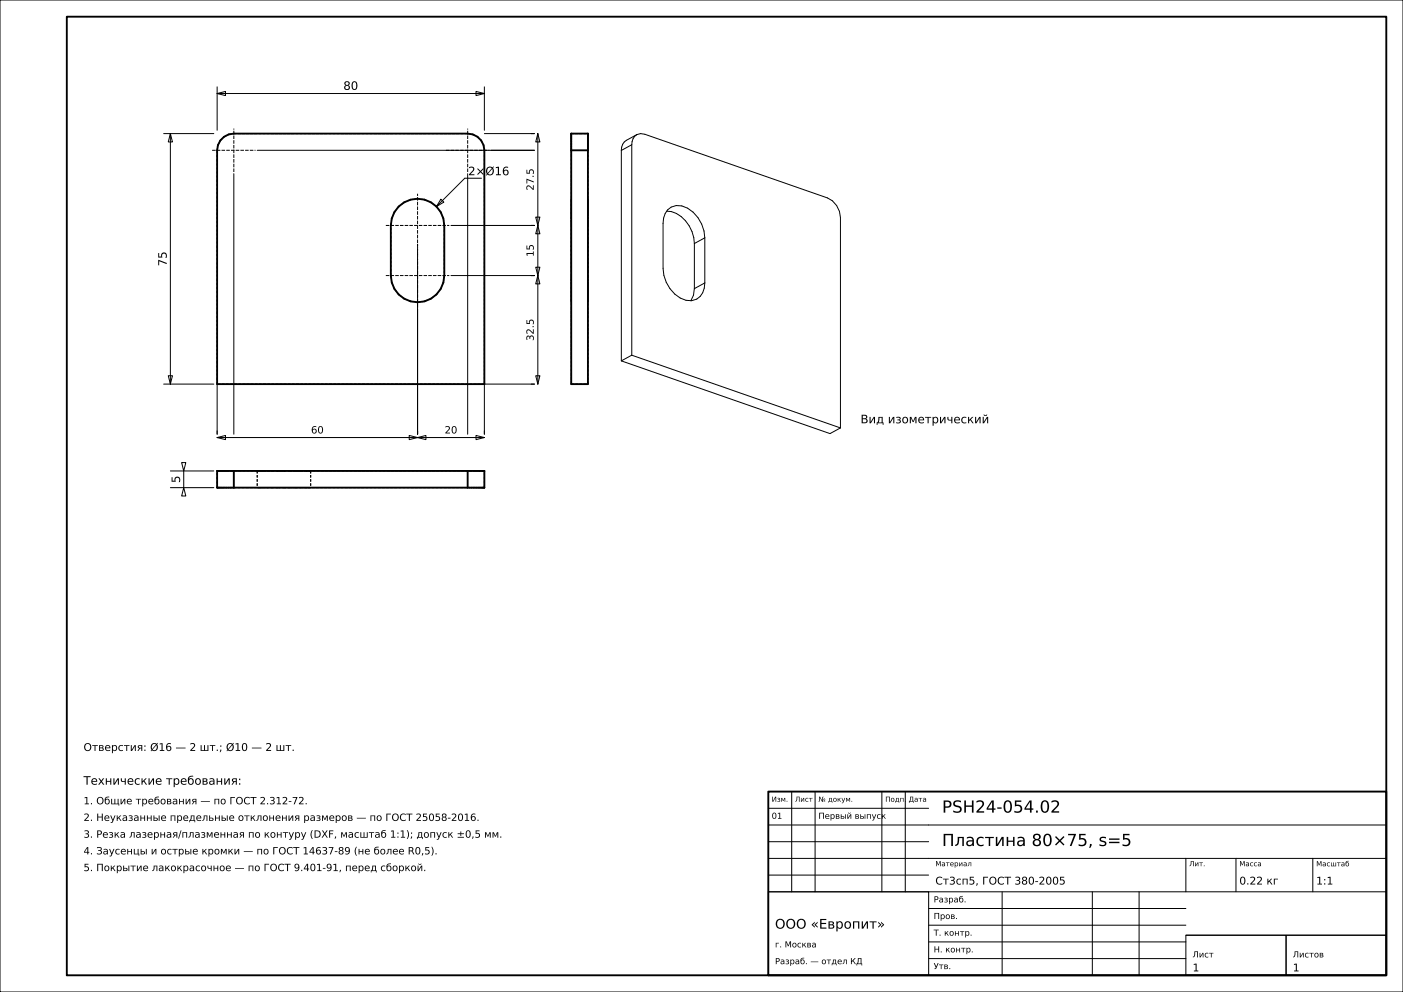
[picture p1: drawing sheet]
<svg xmlns="http://www.w3.org/2000/svg" width="420mm" height="297mm" viewBox="0 0 420 297" stroke-linecap="round" stroke-linejoin="round" font-family="sans-serif">
<g fill="none" stroke="#000" stroke-width=".3">
<path d="M0 0h420v297h-420zM49 40h15M51 40l.6 2.5h-1.2zM51 40v75M65 28l2.5-.6v1.2zM65 26v13M65 28h80M142.5 27.4l2.5 .6-2.5 .6zM145 26v13M145 40h15M161 40l.6 2.5h-1.2zM161 40v75"/>
<path d="M70 52v78M77 45h83M132 59.6l.9 .9-2.2 1.3zM140 52v78M144.1 53.4h-5l-8.4 8.4M186 45v63M189.1 43.3v63M189.1 43.3l-3.1 1.7M190.6 40.3l-3.1 1.7a3.3 3.3 0 0 0-1.5 3M190.6 40.3l1.2-.3 1.2 .2 54.7 19.1a6.5 6.5 0 0 1 3.9 5.8v63M190.6 40.3a3.3 3.3 0 0 0-1.5 3M125 77.5v52.5"/>
<path d="M135 67.5h25M160.4 65h1.2l-.6 2.5zM161 67.5l.6 2.5h-1.2zM199.5 63.2a9.1 9.1 0 0 1 8.2 7.9l.2 1.8M207.9 72.9v13.5M211 71.2a10.2 10.2 0 0 0-6.9-9.6 4.6 4.6 0 0 0-5.6 5.3v13.5a10.2 10.2 0 0 0 6.9 9.5 4.6 4.6 0 0 0 5.6-5.2M211 71.2v13.5M211 71.2l-3.1 1.7M135 82.5h25M160.4 80h1.2l-.6 2.5zM161 82.5l.6 2.5h-1.2zM207.9 86.4l-.3 2-.8 1.6"/>
<path d="M211 84.7l-3.1 1.7M49 115h15M50.4 112.5h1.2l-.6 2.5zM65 115v15M160 115h-15v15M160.4 112.5h1.2l-.6 2.5zM186 108l62.5 21.8 3.1-1.7M189.1 106.3l-3.1 1.7M189.1 106.3l62.5 21.8M54.4 138.5h1.2l-.6 2.5zM65 131l2.5-.6v1.2zM65 131h80"/>
<path d="M122.5 130.4l2.5 .6-2.5 .6zM125 131l2.5-.6v1.2zM142.5 130.4l2.5 .6-2.5 .6zM51 146h13M51 141h13M55 146l.6 2.5h-1.2zM55 141v5M237 237v30M244 237v30M264 237v30M271 237v30M230 257h185"/>
<path d="M230 252h48M230 247h185M230 242h48M355 257v10M370 257v10M393 257v10M230 267h48v25h-48zM230 267h185M230 262h48M278 277h77M278 272h77M300 267v25"/>
<path d="M327 267v25M341 267v25M278 287h77M278 282h77M355 280h30v12h-30zM355 280h60M385 280h30v12h-30z"/>
</g>
<path d="M20 5h395v287h-395zM171 40h5v75h-5zM67.1 41l1.4-.8 1.5-.2h70a5 5 0 0 1 5 5v70h-80v-70l.2-1.5 .8-1.4zM171 45h5M119.3 61.8a8 8 0 0 1 8.8-1.7 8 8 0 0 1 4.9 7.4v15a8 8 0 0 1-8 8 8 8 0 0 1-8-8v-15l.3-2.1 .8-1.9zM65 141h80v5h-80zM70 141v5M140 141v5M230 237h185v55h-185z" fill="none" stroke="#000" stroke-width=".56"/>
<g fill="none" stroke="#000" stroke-width=".3" stroke-dasharray=".7 .5" stroke-linecap="butt">
<path d="M70 40h70M140 40l1.5 .2M171 40h5M65 45l.2-1.5M65.2 43.5l.8-1.4M66 42.1l1.1-1.1M67.1 41l1.4-.8M68.5 40.2l1.5-.2M122.9 59.8l2.1-.3M125 59.5l2.1 .3M127.1 59.8l1.9 .8M141.5 40.2l1.4 .8"/>
<path d="M142.9 41l1.1 1.1M144 42.1l.8 1.4M144.8 43.5l.2 1.5M145 45v70M171 59.9v-.2M171 59.7v-.1M171 59.6v-.1M171 59.5v.1M171 59.6v.1M171 59.7v.2M171 59.9v.4M171 45v70"/>
<path d="M171 40v.1M171 40.1v.2M171 40.3v.2M171 40.5v.3M171 40.8v.3M171 41.1v.4M171 41.5v.4M171 41.9v.4M171 42.3v.5M171 42.8v.5M171 43.3v.6M171 43.9v.5"/>
<path d="M171 44.4v.6M176 59.9v-.2M176 59.7v-.1M176 59.6v-.1M176 59.5v.1M176 59.6v.1M176 59.7v.2M176 59.9v.4M176 45v-.6M176 44.4v-.5M176 43.9v-.6M176 43.3v-.5"/>
<path d="M176 42.8v-.5M176 42.3v-.4M176 41.9v-.4M176 41.5v-.4M176 41.1v-.3M176 40.8v-.3M176 40.5v-.2M176 40.3v-.2M176 40.1v-.1M117 67.5l.3-2.1M117.3 65.4l.8-1.9M118.1 63.5l1.2-1.7"/>
<path d="M119.3 61.8l1.7-1.2M121 60.6l1.9-.8M129 60.6l1.7 1.2M130.7 61.8l1.2 1.7M131.9 63.5l.8 1.9M132.7 65.4l.3 2.1M133 67.5v15M171 67.5v-.9M171 66.6v-.9M171 65.7v-.8M171 64.9v-.9M171 64v-.8"/>
<path d="M171 63.2v-.7M171 62.5v-.7M171 61.8v-.6M171 61.2v-.5M171 60.7v-.4M171 60.3v-.4M171 60.3v.4M171 60.7v.5M171 61.2v.6M171 61.8v.7M171 62.5v.7M171 63.2v.8"/>
<path d="M171 64v.9M171 64.9v.8M171 65.7v.9M171 66.6v.9M171 67.5v15M176 67.5v-.9M176 66.6v-.9M176 65.7v-.8M176 64.9v-.9M176 64v-.8M176 63.2v-.7M176 62.5v-.7"/>
<path d="M176 61.8v-.6M176 61.2v-.5M176 60.7v-.4M176 60.3v-.4M176 60.3v.4M176 60.7v.5M176 61.2v.6M176 61.8v.7M176 62.5v.7M176 63.2v.8M176 64v.9M176 64.9v.8"/>
<path d="M176 65.7v.9M176 66.6v.9M176 67.5v15M117 82.5v-15M117.3 84.6l-.3-2.1M118.1 86.5l-.8-1.9M119.3 88.2l-1.2-1.7M121 89.4l-1.7-1.2M122.9 90.2l-1.9-.8M125 90.5l-2.1-.3M127.1 90.2l-2.1 .3M129 89.4l-1.9 .8"/>
<path d="M130.7 88.2l-1.7 1.2M131.9 86.5l-1.2 1.7M132.7 84.6l-.8 1.9M133 82.5l-.3 2.1M171 82.5v.9M171 83.4v.9M171 84.3v.8M171 85.1v.9M171 86v.8M171 86.8v.7M171 87.5v.7M171 88.2v.6"/>
<path d="M171 88.8v.5M171 89.3v.4M171 89.7v.4M171 90.1v.2M171 90.3v.1M171 90.4v.1M171 90.5v-.1M171 90.4v-.1M171 90.3v-.2M171 90.1v-.4M171 89.7v-.4M171 89.3v-.5"/>
<path d="M171 88.8v-.6M171 88.2v-.7M171 87.5v-.7M171 86.8v-.8M171 86v-.9M171 85.1v-.8M171 84.3v-.9M171 83.4v-.9M171 82.5v-15M176 82.5v-15M176 82.5v.9M176 83.4v.9"/>
<path d="M176 84.3v.8M176 85.1v.9M176 86v.8M176 86.8v.7M176 87.5v.7M176 88.2v.6M176 88.8v.5M176 89.3v.4M176 89.7v.4M176 90.1v.2M176 90.3v.1M176 90.4v.1"/>
<path d="M176 90.5v-.1M176 90.4v-.1M176 90.3v-.2M176 90.1v-.4M176 89.7v-.4M176 89.3v-.5M176 88.8v-.6M176 88.2v-.7M176 87.5v-.7M176 86.8v-.8M176 86v-.9M176 85.1v-.8"/>
<path d="M176 84.3v-.9M176 83.4v-.9M65 115v-70M145 115h-80M171 115h5M176 115v-70M65 146v-5M65 146h80M77 141v5M77 141h.2M77 146h.2M77.2 146h-.2"/>
<path d="M77.2 141h.6M77.2 146h.6M77.2 141h-.2M77.8 146h-.6M77.8 141h.9M77.8 146h.9M77.8 141h-.6M78.7 146h-.9M78.7 141h1.3M78.7 146h1.3M78.7 141h-.9M80 146h-1.3"/>
<path d="M80 141h1.5M80 146h1.5M80 141h-1.3M81.5 146h-1.5M81.5 141h1.7M81.5 146h1.7M81.5 141h-1.5M83.2 146h-1.7M83.2 141h1.8M83.2 146h1.8M83.2 141h-1.7M85 146h-1.8"/>
<path d="M85 141h1.8M85 146h1.8M85 141h-1.8M86.8 146h-1.8M86.8 141h1.7M86.8 146h1.7M86.8 141h-1.8M88.5 146h-1.7M88.5 141h1.5M88.5 146h1.5M88.5 141h-1.7M90 146h-1.5"/>
<path d="M90 141h1.3M90 146h1.3M90 141h-1.5M91.3 146h-1.3M91.3 141h.9M91.3 146h.9M91.3 141h-1.3M92.2 146h-.9M92.2 141h.6M92.2 146h.6M92.2 141h-.9M92.8 146h-.6"/>
<path d="M92.8 141h.2M92.8 146h.2M92.8 141h-.6M93 141v5M93 146h-.2M93 141h-.2M145 146v-5M145 141h-80"/>
</g>
<path d="M63.5 45h13M70 51.5v-13M133.5 45h13M140 51.5v-13M115.5 67.5h19M125 77v-19M115.5 82.5h19M125 92v-19" fill="none" stroke="#000" stroke-width=".3" stroke-dasharray="1.1 .4" stroke-linecap="butt"/>
<g font-size="5">
<text x="282" y="243.3">PSH24-054.02</text>
<text x="282" y="253.3">Пластина 80×75, s=5</text>
</g>
<text font-size="4" x="232" y="278">ООО «Европит»</text>
<g font-size="3.5">
<text x="102.8" y="26.9">80</text>
<text x="140.1" y="52.5">2×Ø16</text>
<text x="49.9" y="79.7" transform="rotate(-90 49.9 79.7)">75</text>
<text x="257.6" y="126.7">Вид изометрический</text>
<text x="53.9" y="144.6" transform="rotate(-90 53.9 144.6)">5</text>
<text x="25" y="234.9">Технические требования:</text>
</g>
<g font-size="3.2">
<text x="25" y="224.8">Отверстия: Ø16 — 2 шт.; Ø10 — 2 шт.</text>
<text x="280" y="264.8">Ст3сп5, ГОСТ 380-2005</text>
<text x="371" y="264.8">0.22 кг</text>
<text x="394" y="264.8">1:1</text>
<text x="357" y="290.8">1</text>
<text x="387" y="290.8">1</text>
</g>
<g font-size="3">
<text x="159.8" y="57.1" transform="rotate(-90 159.8 57.1)">27.5</text>
<text x="159.8" y="76.9" transform="rotate(-90 159.8 76.9)">15</text>
<text x="159.8" y="102.1" transform="rotate(-90 159.8 102.1)">32.5</text>
<text x="93.1" y="129.8">60</text>
<text x="133.1" y="129.8">20</text>
<text x="25" y="240.8">1. Общие требования — по ГОСТ 2.312-72.</text>
<text x="25" y="245.8">2. Неуказанные предельные отклонения размеров — по ГОСТ 25058-2016.</text>
<text x="25" y="250.8">3. Резка лазерная/плазменная по контуру (DXF, масштаб 1:1); допуск ±0,5 мм.</text>
<text x="25" y="255.8">4. Заусенцы и острые кромки — по ГОСТ 14637-89 (не более R0,5).</text>
<text x="25" y="260.8">5. Покрытие лакокрасочное — по ГОСТ 9.401-91, перед сборкой.</text>
</g>
<g font-size="2.5">
<text x="231" y="245.1">01</text>
<text x="245" y="245.1">Первый выпуск</text>
<text x="279.5" y="270.2">Разраб.</text>
<text x="279.5" y="275.1">Пров.</text>
<text x="279.5" y="280.1">Т. контр.</text>
<text x="232" y="283.6">г. Москва</text>
<text x="279.5" y="285.1">Н. контр.</text>
<text x="357" y="286.6">Лист</text>
<text x="387" y="286.6">Листов</text>
<text x="232" y="288.7">Разраб. — отдел КД</text>
<text x="279.5" y="290.1">Утв.</text>
</g>
<g font-size="2.1">
<text x="231" y="240">Изм.</text>
<text x="238" y="240">Лист</text>
<text x="245" y="240">№ докум.</text>
<text x="265" y="240">Подп.</text>
<text x="272" y="240">Дата</text>
<text x="280" y="259.3">Материал</text>
<text x="356" y="259.3">Лит.</text>
<text x="371" y="259.3">Масса</text>
<text x="394" y="259.4">Масштаб</text>
</g>
</svg>
